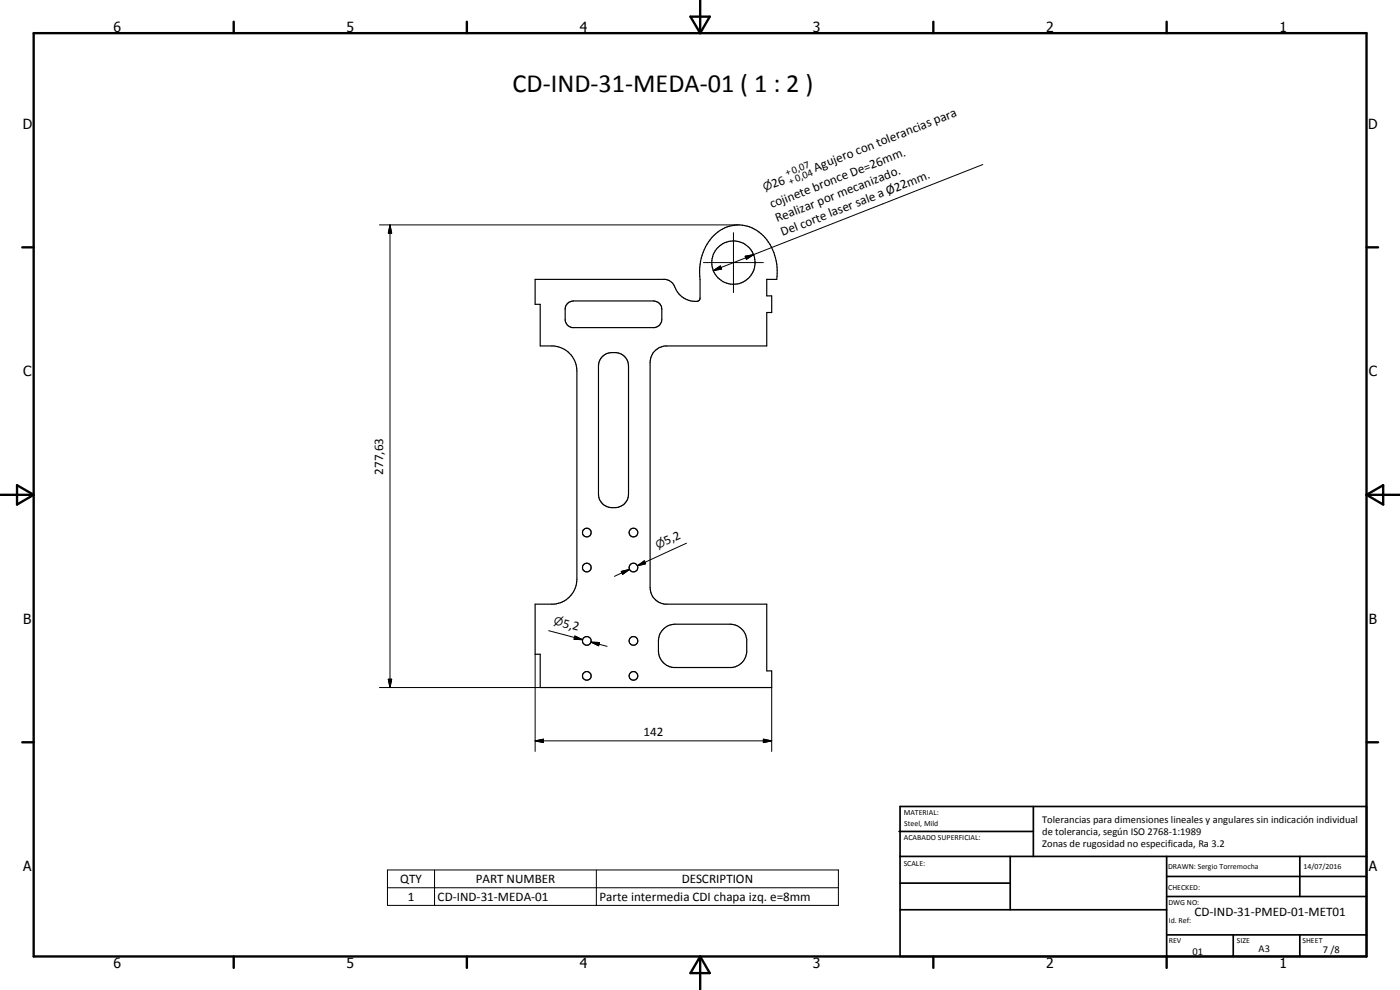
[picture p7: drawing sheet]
<svg xmlns="http://www.w3.org/2000/svg" width="420mm" height="297mm" viewBox="0 0 420 297" stroke-linecap="round" stroke-linejoin="round" font-family="sans-serif">
<g fill="none" stroke="#000" stroke-width=".35">
<path d="M160.6 83.8h39.1a4.2 4.2 0 0 1 3.3 3.4 6.4 6.4 0 0 0 6.6 3.1l.5-.6v-5.9a14.9 14.9 0 0 1 7.4-15.4 10.8 10.8 0 0 1 14.3 6.5 16.1 16.1 0 0 1 1.3 8.9h-3v5h1.5v5h-1.5v10h-30.5a5 5 0 0 0-4.5 5v67.5a5 5 0 0 0 4.5 5h30.5v20h1.5v5h-69.5v-10h-1.5v-15h5.7a7.6 7.6 0 0 0 6.8-7.5v-62.5a7.6 7.6 0 0 0-6.8-7.5h-4.2v-12.5h-1.5zM170.2 91.2l.6-.5 1.3-.4h24a2.52 2.52 0 0 1 2.5 2.5v3a2.47 2.47 0 0 1-2.1 2.5h-24.8a2.54 2.54 0 0 1-2.1-2.2v-3.6zM180.6 107.1a4.6 4.6 0 0 1 4.9-1.2 4.6 4.6 0 0 1 3.1 3.9v38.5a4.5 4.5 0 0 1-4.3 4.1 4.5 4.5 0 0 1-4.6-3.6l-.1-39 .3-1.4zM199.3 188.6l1.3-.9 2-.4h16.5a5.1 5.1 0 0 1 5 4.5v4a5.1 5.1 0 0 1-4.5 4.5h-17.5a5 5 0 0 1-4.5-5l.1-4 .6-1.5z"/>
<circle cx="220.1" cy="78.8" r="6.5"/>
<circle cx="176.1" cy="159.8" r="1.31"/>
<circle cx="190.1" cy="159.8" r="1.3"/>
<circle cx="176.1" cy="170.3" r="1.32"/>
<circle cx="190.1" cy="170.3" r="1.3"/>
<circle cx="176.1" cy="192.3" r="1.31"/>
<circle cx="190.1" cy="192.3" r="1.31"/>
<circle cx="176.1" cy="202.8" r="1.32"/>
<circle cx="190.1" cy="202.8" r="1.3"/>
</g>
<g fill="none" stroke="#000" stroke-width=".71">
<path d="M10.1 9.9h400v277.1h-400zM70.1 6.5v3.4M140.1 6.5v3.4M207.2 5h5.8l-2.9 4.9zM210.1 0v9.9M280.1 6.5v3.4M350.1 6.5v3.4M6.7 74.2h3.4M410.1 74.2h3.5M.1 148.5h10M5.1 145.6l5 2.9-5 2.9zM410.1 148.5h10"/>
<path d="M410.1 148.5l5-2.9v5.8zM6.7 222.7h3.4M410.1 222.7h3.5M70.1 287v3.4M140.1 287v3.4M210.1 287v10M210.1 287l2.9 5h-5.8zM280.1 287v3.4M350.1 287v3.4"/>
</g>
<g fill="none" stroke="#000" stroke-width=".51">
<path d="M269.8 249.5h40.3M270.1 242h140v45h-140zM270.1 257h140M303.2 257v16M310.1 242v15M350.1 257v30M390.1 257v12M270.1 265h33.1M270.1 273h80M350.1 269h60M350.1 263h60M350.1 280.5h60"/>
<path d="M370.1 280.5v6.5M390.1 280.5v6.5"/>
</g>
<g fill="none" stroke="#000" stroke-width=".3">
<path d="M295 49.4l-68.9 27M113.9 67.5h107.7M117 67.5l.5 2.5h-1zM117 67.5v138.8M211.1 78.8h18M220.1 69.8v18M223.6 76.9l2.5-.5-2.1 1.4zM226.1 76.4l-12 4.8M214.1 81.2l2.1-1.4 .4 .9zM186.5 171.4l2.4-.5-2.1 1.4zM188.9 170.9l-4.5 2M191.3 169.8l2.1-1.5 .3 .9z"/>
<path d="M206 163l-14.7 6.8M160.6 196.3v29.2M164.7 189.2l10.1 2.7M172.4 191.3l2.4 .6M172.5 190.8l2.3 1.1-2.5-.1zM177.4 192.7l2.5 .1-.2 1zM177.4 192.7l4.8 1.2M113.9 206.3h48.2M116.5 203.8h1l-.5 2.5zM231.6 206.3v19.2M160.6 222.3l2.5-.5v1zM160.6 222.3h71"/>
<path d="M229.1 221.8l2.5 .5-2.5 .5zM116.3 261h135.3v10.7h-135.3zM116.3 266.4h135.3M130.4 261v10.7M179 261v10.7"/>
</g>
<path d="M117 67.5l.5 2.5h-1zM214.1 81.2l2.1-1.4 .4 .9zM223.6 76.9l2.5-.5-2.1 1.4zM186.5 171.4l2.4-.5-2.1 1.4zM191.3 169.8l2.1-1.5 .3 .9zM172.5 190.8l2.3 1.1-2.5-.1zM177.4 192.7l2.5 .1-.2 1zM116.5 203.8h1l-.5 2.5zM160.6 222.3l2.5-.5v1zM229.1 221.8l2.5 .5-2.5 .5z" fill="#000"/>
<text font-size="7.9" x="153.8" y="27.6">CD-IND-31-MEDA-01 ( 1 : 2 )</text>
<g font-size="4.2">
<text x="34" y="9.6">6</text>
<text x="104" y="9.6">5</text>
<text x="174" y="9.6">4</text>
<text x="244" y="9.6">3</text>
<text x="314" y="9.6">2</text>
<text x="384" y="9.6">1</text>
<text x="6.8" y="38.7">D</text>
<text x="410.6" y="38.7">D</text>
<text x="7" y="112.9">C</text>
<text x="410.8" y="112.9">C</text>
<text x="7" y="187.1">B</text>
<text x="410.8" y="187.1">B</text>
<text x="7" y="261.4">A</text>
<text x="410.8" y="261.4">A</text>
<text x="34" y="290.4">6</text>
<text x="104" y="290.4">5</text>
<text x="174" y="290.4">4</text>
<text x="244" y="290.4">3</text>
<text x="314" y="290.4">2</text>
<text x="384" y="290.4">1</text>
</g>
<g font-size="3.9">
<text x="244.8" y="51.5" transform="rotate(-21 244.8 51.5)">Agujero con tolerancias para</text>
<text x="232.1" y="56.4" transform="rotate(-21 232.1 56.4)">26</text>
<text x="231.6" y="62.5" transform="rotate(-21 231.6 62.5)">cojinete bronce De=26mm.</text>
<text x="233.2" y="66.7" transform="rotate(-21 233.2 66.7)">Realizar por mecanizado.</text>
<text x="234.9" y="70.9" transform="rotate(-21 234.9 70.9)">Del corte laser sale a Ø22mm.</text>
<text x="115" y="142.4" transform="rotate(-90 115 142.4)">277,63</text>
<text x="200" y="163.4" transform="rotate(-25 200 163.4)">5,2</text>
<text x="168.7" y="188.1" transform="rotate(15 168.7 188.1)">5,2</text>
<text x="193.2" y="220.8">142</text>
<text x="120.1" y="265">QTY</text>
<text x="142.8" y="265">PART NUMBER</text>
<text x="204.6" y="265">DESCRIPTION</text>
<text x="122.4" y="270.3">1</text>
<text x="131.3" y="270.3">CD-IND-31-MEDA-01</text>
<text x="179.9" y="270.4">Parte intermedia CDI chapa izq. e=8mm</text>
<text x="358.5" y="275">CD-IND-31-PMED-01-MET01</text>
</g>
<g font-size="3.3">
<text x="229.6" y="57.4" transform="rotate(-21 229.6 57.4)">n</text>
<text x="197.4" y="164.6" transform="rotate(-25 197.4 164.6)">n</text>
<text x="166" y="187.4" transform="rotate(15 166 187.4)">n</text>
</g>
<g font-size="3.1">
<text x="236.2" y="52.9" transform="rotate(-21 236.2 52.9)">+0,07</text>
<text x="237.1" y="55.4" transform="rotate(-21 237.1 55.4)">+0,04</text>
<text x="312.7" y="246.8">Tolerancias para dimensiones lineales y angulares sin indicación individual</text>
<text x="312.7" y="250.4">de tolerancia, según ISO 2768-1:1989</text>
<text x="312.7" y="254">Zonas de rugosidad no especificada, Ra 3.2</text>
<text x="357.9" y="286.4">01</text>
<text x="377.7" y="285.6">A3</text>
<text x="397" y="285.9">7 /8</text>
</g>
<g font-size="2.4">
<text x="271.2" y="244.4">MATERIAL:</text>
<text x="271.3" y="252">ACABADO SUPERFICIAL:</text>
<text x="271.4" y="247.9">Steel, Mild</text>
<text x="271.2" y="259.7">SCALE:</text>
<text x="350.6" y="260.8">DRAWN: Sergio Torremocha</text>
<text x="391.2" y="260.6">14/07/2016</text>
<text x="350.6" y="267">CHECKED:</text>
<text x="350.6" y="271.4">DWG NO:</text>
<text x="350.8" y="276.9">Id. Ref:</text>
<text x="350.8" y="282.8">REV</text>
<text x="371.2" y="282.9">SIZE</text>
<text x="390.9" y="282.9">SHEET</text>
</g>
</svg>
